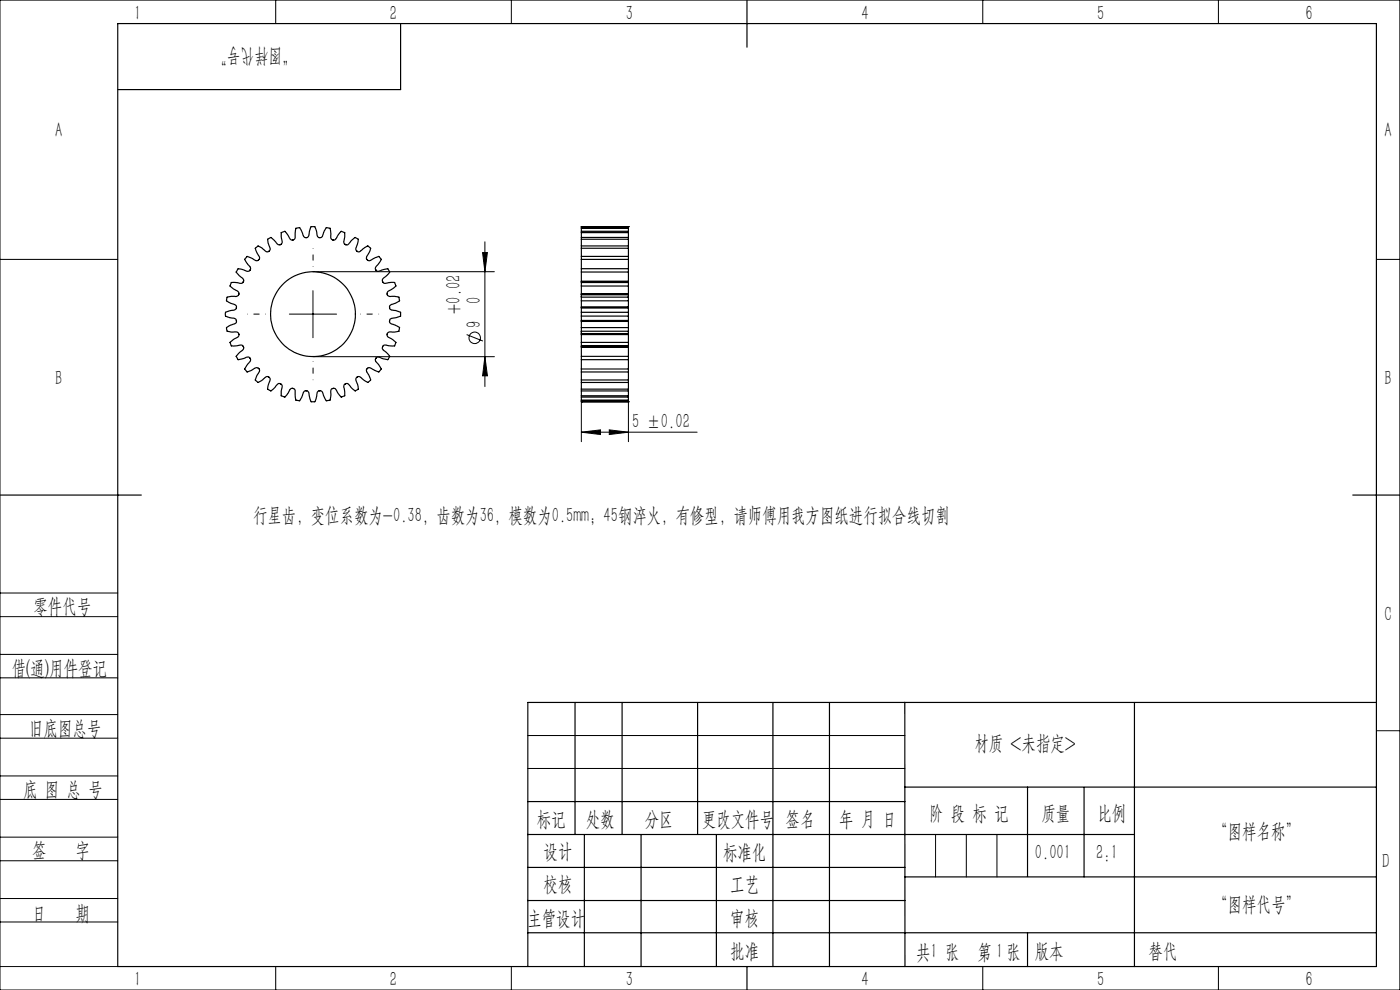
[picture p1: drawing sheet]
<svg xmlns="http://www.w3.org/2000/svg" width="297mm" height="210mm" viewBox="0 0 297 210" stroke-linecap="round" stroke-linejoin="round" font-family="sans-serif">
<g fill="none" stroke="#000" stroke-width=".25">
<path d="M25 5h267v200h-267zM85 5v14h-60M158.5 0v10M52.4 54.5l1.2 .4a.72 .72 0 0 0 .9 .4 .72 .72 0 0 0 .5-.9l-.7-1.2a.72 .72 0 0 1 .5-1l1.2 .8a.69 .69 0 0 0 1 .3 .69 .69 0 0 0 .1-1l-.3-1a.72 .72 0 0 1 .7-.9l1 1a.69 .69 0 0 0 .9 .5 .69 .69 0 0 0 .4-1l-.1-.7a.71 .71 0 0 1 .3-1l.4-.1 .9 1.1a.7 .7 0 0 0 .8 .7 .7 .7 0 0 0 .5-.9l.1-1a.55 .55 0 0 1 .7-.7h.2l.6 1.3a.7 .7 0 0 0 .7 .8 .7 .7 0 0 0 .7-.8l.1-.7a.69 .69 0 0 1 .7-.8h.4l.4 1.4a.69 .69 0 0 0 .5 .9 .69 .69 0 0 0 .8-.7l.3-.6a.82 .82 0 0 1 .7-.8l.5 .1 .2 1.3a.72 .72 0 0 0 .1 1 .72 .72 0 0 0 1-.1l.5-.9a.72 .72 0 0 1 .9-.5l.4 .1-.1 1.5a.7 .7 0 0 0 .2 1.1 .7 .7 0 0 0 1-.4l.4-.6a.72 .72 0 0 1 1.1-.4l.3 .3-.3 1.4a.68 .68 0 0 0-.1 .9 .68 .68 0 0 0 .9 .2l.8-.7a.7 .7 0 0 1 1.1-.2l.2 .3-.5 1.3a.7 .7 0 0 0-.2 1.1 .7 .7 0 0 0 1.1-.1l.8-.4a.53 .53 0 0 1 .6-.2 .53 .53 0 0 1 .4 .4l.1 .2-.8 1.2a.7 .7 0 0 0-.4 1.1 .7 .7 0 0 0 1.1 .1l.6-.2a.72 .72 0 0 1 1.1 .2l.2 .3-1 1.1a.69 .69 0 0 0-.6 .9 .69 .69 0 0 0 1.1 .3l.6-.1a.72 .72 0 0 1 1.1 .4l.1 .4-1.2 .9a.69 .69 0 0 0-.7 .8 .69 .69 0 0 0 1 .5h1a.69 .69 0 0 1 .7 .9l-1.4 .7a.69 .69 0 0 0-.8 .7 .69 .69 0 0 0 .9 .6l.9 .2a.67 .67 0 0 1 .6 .9l-1.3 .5a.73 .73 0 0 0-.9 .3 .73 .73 0 0 0 .2 1l1 .3a.71 .71 0 0 1 .7 .9l-.1 .4-1.4 .1a.7 .7 0 0 0-1.1 .4 .7 .7 0 0 0 .6 .9l.8 .5a.7 .7 0 0 1 .2 1.2l-1.4-.1a.69 .69 0 0 0-1.1 .2 .69 .69 0 0 0 .4 1l.7 .6a.68 .68 0 0 1 0 1.1v.1l-1.3-.3a.72 .72 0 0 0-.9-.2 .72 .72 0 0 0-.4 .9l1 1.2a.55 .55 0 0 1-.2 .8l-.1 .2-1.4-.6a.69 .69 0 0 0-1-.2 .69 .69 0 0 0 0 1.1l.3 .6a.73 .73 0 0 1 .1 1.1l-.4 .2-1.2-.8a.69 .69 0 0 0-1-.3 .69 .69 0 0 0-.2 1l.4 .9a.74 .74 0 0 1-.6 1l-1.1-1a.69 .69 0 0 0-.8-.6 .69 .69 0 0 0-.6 .7l.2 1.6a.61 .61 0 0 1-.6 .6l-.9-1a.76 .76 0 0 0-.5-.7 .76 .76 0 0 0-.9 .3l-.2 2.1-.8 .1-.6-1.3a.7 .7 0 0 0-.7-.8 .7 .7 0 0 0-.7 .8l-.1 .7a.69 .69 0 0 1-.7 .8h-.4l-.4-1.4a.69 .69 0 0 0-.6-.9 .69 .69 0 0 0-.8 .7l-.2 .6a.82 .82 0 0 1-.7 .8l-.5-.1-.2-1.3a.74 .74 0 0 0-.1-1 .74 .74 0 0 0-1 0l-.8 1.4a.56 .56 0 0 1-.8 0h-.2l.1-1.5a.7 .7 0 0 0-.2-1.1 .7 .7 0 0 0-1 .4l-.5 .6a.72 .72 0 0 1-1 .4l-.3-.3 .3-1.4a.7 .7 0 0 0 0-1 .7 .7 0 0 0-1 .1l-.8 .6a.69 .69 0 0 1-1.1-.2l.6-1.3a.71 .71 0 0 0 .1-1.1 .71 .71 0 0 0-1.1 0l-.8 .5a.58 .58 0 0 1-1-.3l-.1-.1 .8-1.2a.69 .69 0 0 0 .4-1 .69 .69 0 0 0-1.1-.2l-.9 .3a.64 .64 0 0 1-.9-.5l.8-1.1a.78 .78 0 0 0 .6-.6 .78 .78 0 0 0-.4-.8l-1.7 .2a.66 .66 0 0 1-.7-.7l1-.9a.72 .72 0 0 0 .8-.6 .72 .72 0 0 0-.5-.8h-1a.8 .8 0 0 1-1-.5l-.1-.4 1.4-.7a.69 .69 0 0 0 .8-.7 .69 .69 0 0 0-.9-.6l-.6-.1a.79 .79 0 0 1-.9-.8v-.4l1.4-.4a.69 .69 0 0 0 1-.5 .69 .69 0 0 0-.8-.8l-.6-.2a.82 .82 0 0 1-.7-.9l.1-.4 1.4-.1a.68 .68 0 0 0 1-.4 .68 .68 0 0 0-.5-.9l-.9-.5a.7 .7 0 0 1-.1-1.2l1.5 .1a.68 .68 0 0 0 1-.2 .68 .68 0 0 0-.4-1l-.7-.6a.65 .65 0 0 1-.1-1.1l.1-.1 1.3 .3a.73 .73 0 0 0 .9 .2 .73 .73 0 0 0 .4-.9l-.9-1.1a.55 .55 0 0 1 .1-.9zM123.3 57.7v1.9M123.3 57.7v-.7h10v.7M123.3 55v-.6h10v.6M123.3 55v2M123.3 52.7v1.7M123.3 52.7v-.5h10v.5M123.3 50.8v1.3M123.3 50.8v-.4h10v.4"/>
<path d="M123.3 49.3v1M123.3 49.3v-.2h10v.2M123.3 48.4v.6M123.3 48.3v.1M123.3 48.1h.1M123.3 48.1h10M123.3 59.6v.3h10v-.3M123.3 59.6h10M123.3 57.7h10M123.3 48.1v.2M123.3 59.8h10M123.3 55h10"/>
<path d="M123.3 52.7h10M123.3 50.8h10M123.3 49.3h10M123.3 48.4h10M123.3 48.3h10M133.3 57.7v1.9M133.3 55v2M133.3 52.7v1.7M133.3 50.8v1.3M133.3 49.3v1M133.3 48.4v.6M133.3 48.3v.1"/>
<path d="M133.3 48.1h.1M133.3 48.1v.2M123.3 67.1v.9M123.3 66.2v.9M123.3 65.3v.9M123.3 63.8v1.3M123.3 63v.8M123.3 69.5v.8M123.3 68.2v1.3M123.3 70.3v.5M123.3 62.5v.5M123.3 60.7v1.6"/>
<path d="M123.3 71v1.6M123.3 60.7v-.8h10v.8M123.3 72.6v.8h10v-.8M123.3 73.7v1.9M123.3 75.6v.7M123.3 78.3v.6M123.3 76.3v2M123.3 78.9v1.7M123.3 68h10M123.3 67.1h10M123.3 66.2h10M123.3 65.3h10"/>
<path d="M123.3 65.1h10M123.3 63.8h10M123.3 63h10M123.3 70.3h10M123.3 69.5h10M123.3 68.2h10M123.3 70.8h10M123.3 62.5h10M123.3 62.3h10M123.3 60.7h10M123.3 72.6h10M123.3 71h10"/>
<path d="M123.3 73.7v-.3h10v.3M123.3 75.6h10M123.3 73.7h10M123.3 76.3h10M123.3 68.1h10M123.3 62.3v.2M123.3 65.1v.2M123.3 68v.2M123.3 70.8v.2M123.3 65.2h10M123.3 70.9h10M123.3 62.4h10"/>
<path d="M123.3 73.5h10M123.3 78.9h10M123.3 78.3h10M133.3 67.1v.9M133.3 66.2v.9M133.3 65.3v.9M133.3 63.8v1.3M133.3 63v.8M133.3 69.5v.8M133.3 68.2v1.3M133.3 70.3v.5M133.3 62.5v.5"/>
<path d="M133.3 60.7v1.6M133.3 71v1.6M133.3 73.7v1.9M133.3 75.6v.7M133.3 78.3v.6M133.3 76.3v2M133.3 78.9v1.7M133.3 62.3v.2M133.3 65.1v.2M133.3 68v.2M133.3 70.8v.2M123.3 80.6v.5"/>
<path d="M123.3 82.5v.4M123.3 81.2v1.3M123.3 83v1M123.3 84v.2h10v-.2M123.3 84.3v.6M123.3 84.9v.1h10v-.1M123.3 85.2h.1M123.3 85.2h10M123.3 85v.2M123.3 80.6h10M123.3 81.1h10M123.3 82.9h10"/>
<path d="M123.3 82.5h10M123.3 84h10M123.3 84.9h10M133.3 80.6v.5M133.3 82.5v.4M133.3 81.2v1.3M133.3 83v1M133.3 84.3v.6M133.3 85.2h.1M133.3 85v.2M0 105h30M287 105h10"/>
<path d="M122 149v28M132 149v28M148 149v28M164 149v56M176 149v56M191.9 149l.1 56M240.7 149v56M292 149h-180v56M112 177h128.7M112 170h80M124 177v28M136 177v28"/>
<path d="M152 177v28M191.9 167h100.1M218 167v18.9M230 167v19M112 197.9h180M112 184h80M112 191h80M192 186h100M218 197.9v7.1M158.5 205v5"/>
<circle cx="66.4" cy="66.6" r="9"/>
</g>
<g fill="none" stroke="#000" stroke-width=".21">
<path d="M0 0h297v210h-297zM58.5 0v5M108.5 0v5M208.5 0v5M258.5 0v5M0 55h25M66.4 57.6h38.5M102.4 53.6h1l-.5 4zM102.9 51.3v30.7M292 55h5M61.4 66.6h10M66.4 75.7h38.5"/>
<path d="M66.4 61.7v9.9M99 71l3.4 1.3M102.9 75.7l.5 4h-1zM123.3 91.7l4.1-.5v1zM123.3 85.2v8.5M123.3 91.7h24.6M129.3 91.2l4 .5-4 .5zM133.3 85.2v8.5M0 138.8h25M0 125.8h25M0 130.8h25M0 143.8h25"/>
<path d="M0 156.6h25M0 151.6h25M112 156h80M292 155h5M0 169.6h25M0 164.6h25M0 177.6h25M112 163h80M198.5 177v9M205 177v9M211.5 177v9M0 182.6h25"/>
<path d="M0 190.6h25M0 195.6h25M0 205h25M58.5 205v5M108.5 205v5M208.5 205v5M258.5 205v5"/>
<circle cx="100.7" cy="71.7" r="1.21"/>
</g>
<path d="M66.4 56.6v-4M56.4 66.6h-4M66.4 76.6v4M76.4 66.6h4" fill="none" stroke="#000" stroke-width=".21" stroke-dasharray="30.5 1.3 1.3 1.3" stroke-dashoffset="30.4" stroke-linecap="butt"/>
<g fill="#000">
<path d="M102.4 53.6h1l-.5 4zM102.9 75.7l.5 4h-1z"/>
<path d="M129.3 91.2l4 .5-4 .5zM123.3 91.7l4.1-.5v1z"/>
</g>
<g font-size="4.4">
<text x="28.5" y="4.2">1</text>
<text x="82.7" y="4.2">2</text>
<text x="132.7" y="4.2">3</text>
<text x="182.7" y="4.2">4</text>
<text x="232.7" y="4.2">5</text>
<text x="277" y="4.2">6</text>
<text x="62.8" y="10.7" transform="rotate(-180 62.8 10.7)">“图样代号”</text>
<text x="11.7" y="29.2">A</text>
<text x="293.7" y="29.2">A</text>
<text x="102" y="64.4" transform="rotate(-90 102 64.4)">0</text>
<text x="97.7" y="66.6" transform="rotate(-90 97.7 66.6)">+0.02</text>
<text x="102" y="69.6" transform="rotate(-90 102 69.6)">9</text>
<text x="11.7" y="81.6">B</text>
<text x="293.7" y="81.6">B</text>
<text x="134.1" y="90.8">5 ±0.02</text>
<text x="53.7" y="110.7">行星齿，变位系数为-0.38，齿数为36，模数为0.5mm；45钢淬火，有修型，请师傅用我方图纸进行拟合线切割</text>
<text x="7.1" y="130.1">零件代号</text>
<text x="293.7" y="131.6">C</text>
<text x="2.5" y="143.2">借(通)用件登记</text>
<text x="6.2" y="155.8">旧底图总号</text>
<text x="206.7" y="159.1">材质 &lt;未指定&gt;</text>
<text x="4.9" y="168.9">底 图 总 号</text>
<text x="197.1" y="173.8">阶 段 标 记</text>
<text x="221" y="173.8">质量</text>
<text x="232.8" y="173.8">比例</text>
<text x="113.9" y="175.2">标记</text>
<text x="124.3" y="175.2">处数</text>
<text x="136.8" y="175.2">分区</text>
<text x="148.9" y="175.2">更改文件号</text>
<text x="166.7" y="175.2">签名</text>
<text x="178.1" y="175.2">年 月 日</text>
<text x="257.4" y="177.8">“图样名称”</text>
<text x="6.8" y="181.9">签</text>
<text x="16" y="181.9">字</text>
<text x="115.3" y="182.1">设计</text>
<text x="153.4" y="182.1">标准化</text>
<text x="219.5" y="182.1">0.001</text>
<text x="232.6" y="182.1">2:1</text>
<text x="293.2" y="184.2">D</text>
<text x="115.3" y="189">校核</text>
<text x="154.9" y="189">工艺</text>
<text x="6.8" y="195.2">日</text>
<text x="16" y="195.2">期</text>
<text x="111.9" y="196.2">主管设计</text>
<text x="154.9" y="196.2">审核</text>
<text x="257.4" y="193.1">“图样代号”</text>
<text x="154.9" y="203.1">批准</text>
<text x="194.4" y="203.4">共 张</text>
<text x="197.4" y="203.1">1</text>
<text x="207.4" y="203.4">第 张</text>
<text x="211.3" y="203.1">1</text>
<text x="219.5" y="203.1">版本</text>
<text x="243.6" y="203.1">替代</text>
<text x="28.5" y="209.2">1</text>
<text x="82.7" y="209.2">2</text>
<text x="132.7" y="209.2">3</text>
<text x="182.7" y="209.2">4</text>
<text x="232.7" y="209.2">5</text>
<text x="277" y="209.2">6</text>
</g>
</svg>
